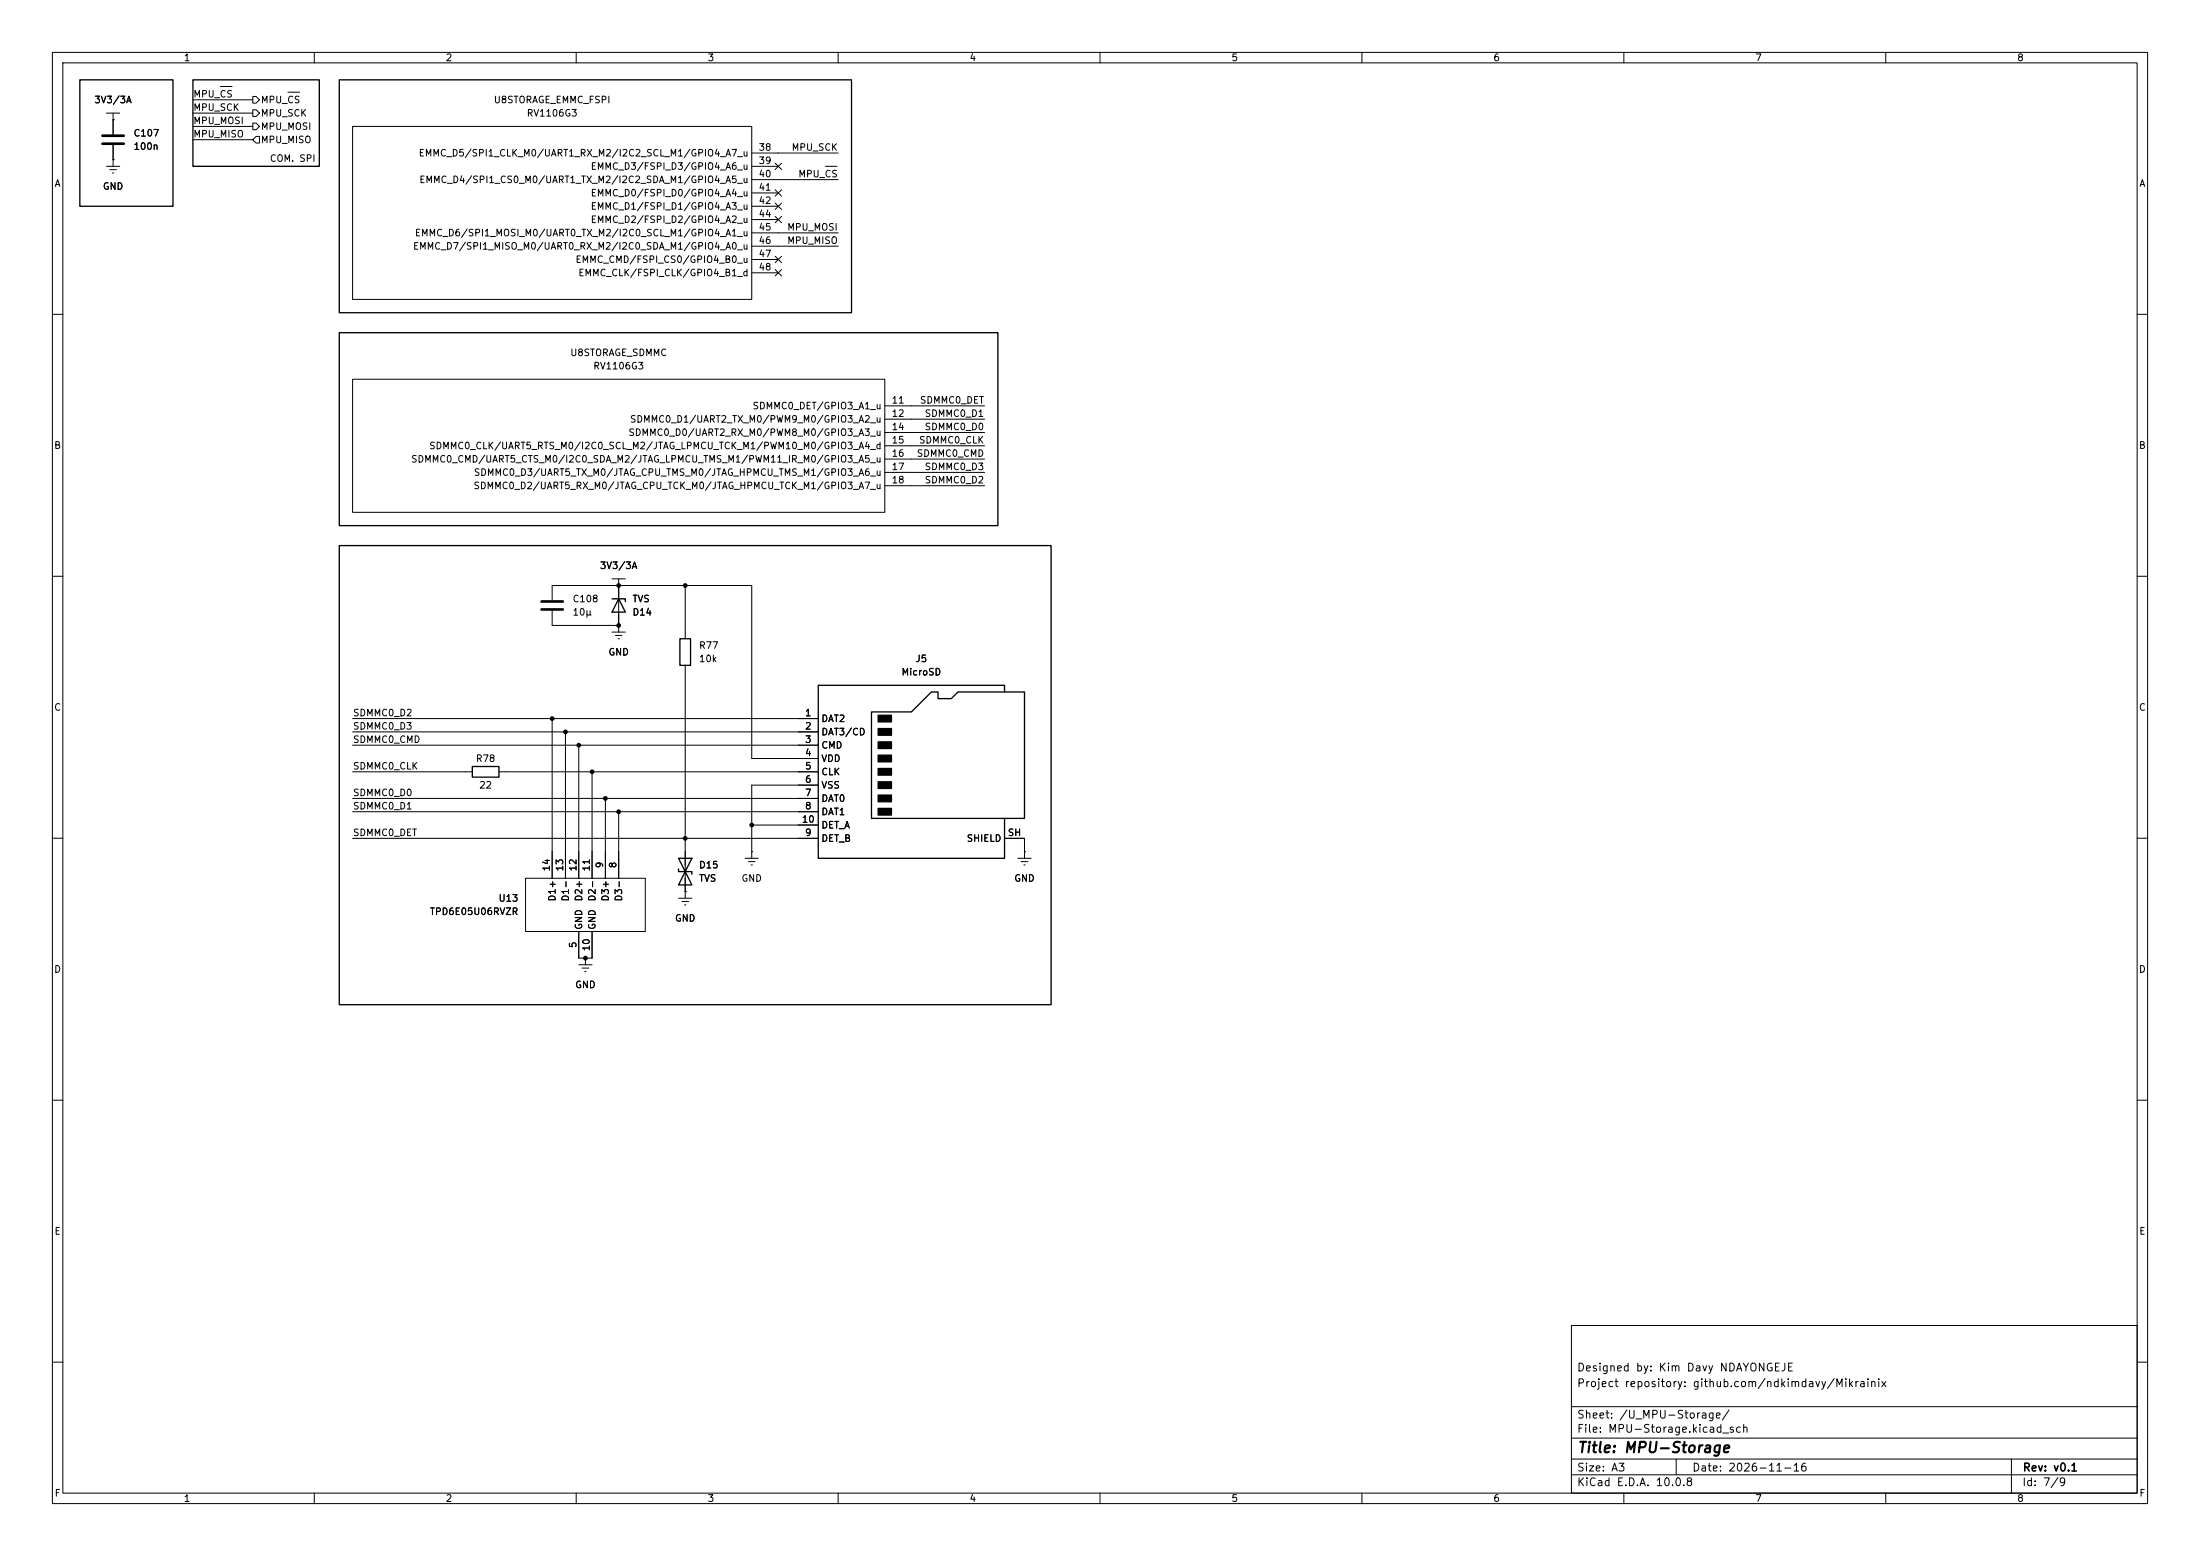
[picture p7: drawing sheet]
<svg xmlns="http://www.w3.org/2000/svg" width="420mm" height="297mm" viewBox="0 0 420 297" stroke-linecap="round" stroke-linejoin="round" font-family="sans-serif">
<g fill="none" stroke="#000" stroke-width=".19">
<path d="M10 10h400v277h-400zM12 12h396v273h-396zM36.8 19.1h11.5M42.1 16.5h2.2M48.3 18.4h.6l.6 .7-.6 .6h-.6zM55 17.6h2.2M60 10v2M110 10v2M160 10v2M210 10v2M260 10v2M310 10v2"/>
<path d="M360 10v2M20.3 31.8h2.6M20.3 21.6h2.6M21 32.4h1.2M21.5 33h.2M21.6 30.5h.1M21.6 22.9h.1M21.6 21.6v4.1M21.6 27.7v4.1M36.8 21.6h11.5M36.8 26.7h11.5M36.8 24.1h11.5"/>
<path d="M48.3 23.5h.6l.6 .6-.6 .7h-.6zM48.3 21h.6l.6 .6-.6 .6h-.6zM48.9 26h.6v1.3h-.6l-.6-.6zM67.3 24.1h76.2v33.1h-76.2zM143.5 31.8h5.1M143.5 29.2h16.5M143.5 34.3h16.5M143.5 36.8h5.1M143.5 39.4h5.1M148 38.8l1.2 1.2M148 36.2l1.2 1.2M148 31.1l1.2 1.3"/>
<path d="M149.2 38.8l-1.2 1.2M149.2 36.2l-1.2 1.2M149.2 31.1l-1.2 1.3M157.6 31.7h2.2M143.5 41.9h5.1M143.5 44.5h16.5M143.5 47h16.5M143.5 49.5h5.1M143.5 52.1h5.1M148 48.9l1.2 1.2M148 41.3l1.2 1.2M148 51.5l1.2 1.2"/>
<path d="M149.2 48.9l-1.2 1.2M149.2 41.3l-1.2 1.2M149.2 51.5l-1.2 1.2M10 60h2M67.3 72.4h101.6v25.4h-101.6zM168.9 77.5h19.1M408 60h2M168.9 80h19.1M168.9 82.6h19.1M168.9 85.1h19.1M168.9 87.6h19.1M168.9 90.2h19.1"/>
<path d="M168.9 92.7h19.1M10 110h2M105.4 114.6v-2.8h38.1v33h12.7M105.4 116.6v2.8h12.7M116.8 110.5h2.6M118.1 111.8h.1M118.1 119.4h.1M118.1 110.5v10.2M130.8 111.8v10.1M408 110h2M67.3 137.2h88.9M67.3 139.7h88.9"/>
<path d="M105.4 137.2v30.4M107.9 139.7v27.9M116.8 120.7h2.6M117.5 121.3h1.2M118 121.9h.2M130.8 127v44.5M10 160h2M67.3 147.3h22.9M67.3 142.2h88.9M67.3 152.4h88.9M67.3 154.9h88.9M95.2 147.3h61"/>
<path d="M110.5 142.2v25.4M113 147.3v20.3M115.6 152.4v15.2M118.1 154.9v12.7M143.5 157.5h12.7M156.2 149.9h-12.7v13.9M408 160h2M67.3 160h88.9M100.3 167.6h22.9v10.2h-22.9zM110.5 177.8v5.1h2.5v-5.1M129.5 171.5h2.6M130.2 172.1h1.2"/>
<path d="M130.7 172.7h.2M130.8 170.2h.1M142.2 163.8h2.6M142.9 164.5h1.2M143.4 165.1h.2M143.5 162.6h.1M191.8 160h3.8v3.8M194.3 163.8h2.5M194.9 164.5h1.3M195.5 165.1h.2M195.6 162.6h.1M110.5 184.2h2.5"/>
<path d="M111.1 184.8h1.3M111.6 185.4h.3M111.8 182.9h.1M111.8 182.9v1.3M10 210h2M408 210h2M300 253h108v32h-108zM10 260h2M300 278.5h108M300 274.5h108M300 268.5h108M320 278.5v3"/>
<path d="M384 278.5v6.5M408 260h2M60 285v2M110 285v2M160 285v2M210 285v2M260 285v2M300 281.5h108M310 285v2M360 285v2"/>
</g>
<g fill="none" stroke="#000" stroke-width=".25">
<path d="M15.2 15.2h17.8v24.2h-17.8zM36.8 15.2h24.2v16.6h-24.2zM64.8 15.2h97.8v44.5h-97.8zM64.8 63.5h125.7v36.8h-125.7zM64.8 104.1h135.9v87.7h-135.9zM116.8 114.3h2.6v.5M118.1 114.3l1.3 2.5h-2.6zM129.8 121.9h2v5.1h-2zM166.4 135.9h7.6l3.8-3.8h1.3v1.3h2.5l1.3-1.3h12.7v24.1h-29.2zM191.8 132.1v-1.3h-35.6v33h35.6v-7.6M90.2 146.3h5v2h-5zM129.5 163.8l2.6 5.1h-2.6l2.6-5.1z"/>
<path d="M129.5 165.9v.5h2.6v.5"/>
</g>
<path d="M19.6 25.9h4M19.6 27.4h4M103.4 114.8h4M103.4 116.3h4" fill="none" stroke="#000" stroke-width=".51"/>
<path d="M167.6 136.5h2.6v1.3h-2.6zM167.6 139.1h2.6v1.2h-2.6zM167.6 141.6h2.6v1.3h-2.6zM167.6 144.1h2.6v1.3h-2.6zM167.6 146.7h2.6v1.3h-2.6zM167.6 149.2h2.6v1.3h-2.6zM167.6 151.8h2.6v1.2h-2.6zM167.6 154.3h2.6v1.3h-2.6z" fill="#000" stroke="#000" stroke-width=".25"/>
<g fill="#000">
<circle cx="118.1" cy="119.4" r=".46"/>
<circle cx="118.1" cy="111.8" r=".46"/>
<circle cx="130.8" cy="111.8" r=".46"/>
<circle cx="105.4" cy="137.2" r=".46"/>
<circle cx="107.9" cy="139.7" r=".46"/>
<circle cx="110.5" cy="142.2" r=".46"/>
<circle cx="113" cy="147.3" r=".46"/>
<circle cx="115.6" cy="152.4" r=".46"/>
<circle cx="118.1" cy="154.9" r=".46"/>
<circle cx="143.5" cy="157.5" r=".46"/>
<circle cx="130.8" cy="160" r=".46"/>
<circle cx="111.8" cy="182.9" r=".46"/>
</g>
<text font-size="2" x="301" y="277.8">Title: MPU-Storage</text>
<g font-size="1.5">
<text x="300.9" y="262.1">Designed by: Kim Davy NDAYONGEJE</text>
<text x="300.9" y="265.1">Project repository: github.com/ndkimdavy/Mikrainix</text>
<text x="300.9" y="273.8">File: MPU-Storage.kicad_sch</text>
<text x="300.9" y="271.1">Sheet: /U_MPU-Storage/</text>
<text x="300.9" y="281.2">Size: A3</text>
<text x="322.9" y="281.2">Date: 2026-11-16</text>
<text x="386" y="281.2">Rev: v0.1</text>
<text x="300.9" y="284">KiCad E.D.A. 10.0.8</text>
<text x="385.9" y="284">Id: 7/9</text>
</g>
<g font-size="1.3">
<text x="35" y="12">1</text>
<text x="85" y="12">2</text>
<text x="135" y="12">3</text>
<text x="185" y="12">4</text>
<text x="235" y="12">5</text>
<text x="285" y="12">6</text>
<text x="335" y="12">7</text>
<text x="385" y="12">8</text>
<text x="17.9" y="20">3V3/3A</text>
<text x="36.8" y="21.5">MPU_SCK</text>
<text x="36.8" y="18.9">MPU_CS</text>
<text x="49.7" y="22.6">MPU_SCK</text>
<text x="49.7" y="20">MPU_CS</text>
<text x="94.2" y="20">U8STORAGE_EMMC_FSPI</text>
<text x="100.4" y="22.6">RV1106G3</text>
<text x="25.4" y="26.4">C107</text>
<text x="25.4" y="28.9">100n</text>
<text x="36.8" y="26.5">MPU_MISO</text>
<text x="36.8" y="24">MPU_MOSI</text>
<text x="49.7" y="27.6">MPU_MISO</text>
<text x="49.7" y="25.1">MPU_MOSI</text>
<text x="144.7" y="29.1">38</text>
<text x="151" y="29.1">MPU_SCK</text>
<text x="10.3" y="36">A</text>
<text x="51.4" y="31.2">COM. SPI</text>
<text x="79.8" y="30.2">EMMC_D5/SPI1_CLK_M0/UART1_RX_M2/I2C2_SCL_M1/GPIO4_A7_u</text>
<text x="79.9" y="35.3">EMMC_D4/SPI1_CS0_M0/UART1_TX_M2/I2C2_SDA_M1/GPIO4_A5_u</text>
<text x="112.7" y="32.7">EMMC_D3/FSPI_D3/GPIO4_A6_u</text>
<text x="144.7" y="31.6">39</text>
<text x="144.7" y="34.2">40</text>
<text x="152.3" y="34.2">MPU_CS</text>
<text x="408.3" y="36">A</text>
<text x="19.5" y="36.5">GND</text>
<text x="112.7" y="37.8">EMMC_D0/FSPI_D0/GPIO4_A4_u</text>
<text x="112.7" y="40.3">EMMC_D1/FSPI_D1/GPIO4_A3_u</text>
<text x="144.7" y="36.7">41</text>
<text x="144.7" y="39.2">42</text>
<text x="144.7" y="41.8">44</text>
<text x="78.7" y="48">EMMC_D7/SPI1_MISO_M0/UART0_RX_M2/I2C0_SDA_M1/GPIO4_A0_u</text>
<text x="79.1" y="45.4">EMMC_D6/SPI1_MOSI_M0/UART0_TX_M2/I2C0_SCL_M1/GPIO4_A1_u</text>
<text x="112.7" y="42.9">EMMC_D2/FSPI_D2/GPIO4_A2_u</text>
<text x="144.7" y="44.3">45</text>
<text x="144.7" y="46.9">46</text>
<text x="150.2" y="46.9">MPU_MISO</text>
<text x="150.2" y="44.3">MPU_MOSI</text>
<text x="109.8" y="50.5">EMMC_CMD/FSPI_CS0/GPIO4_B0_u</text>
<text x="110.3" y="53">EMMC_CLK/FSPI_CLK/GPIO4_B1_d</text>
<text x="144.7" y="49.4">47</text>
<text x="144.7" y="51.9">48</text>
<text x="108.8" y="68.3">U8STORAGE_SDMMC</text>
<text x="113.1" y="70.8">RV1106G3</text>
<text x="170.1" y="77.3">11</text>
<text x="175.5" y="77.3">SDMMC0_DET</text>
<text x="119.9" y="83.5">SDMMC0_D0/UART2_RX_M0/PWM8_M0/GPIO3_A3_u</text>
<text x="120.2" y="81">SDMMC0_D1/UART2_TX_M0/PWM9_M0/GPIO3_A2_u</text>
<text x="143.6" y="78.4">SDMMC0_DET/GPIO3_A1_u</text>
<text x="170.1" y="79.9">12</text>
<text x="170.1" y="82.4">14</text>
<text x="176.4" y="79.9">SDMMC0_D1</text>
<text x="176.4" y="82.4">SDMMC0_D0</text>
<text x="10.2" y="86">B</text>
<text x="78.4" y="88.6">SDMMC0_CMD/UART5_CTS_M0/I2C0_SDA_M2/JTAG_LPMCU_TMS_M1/PWM11_IR_M0/GPIO3_A5_u</text>
<text x="81.8" y="86.1">SDMMC0_CLK/UART5_RTS_M0/I2C0_SCL_M2/JTAG_LPMCU_TCK_M1/PWM10_M0/GPIO3_A4_d</text>
<text x="170.1" y="85">15</text>
<text x="170.1" y="87.5">16</text>
<text x="174.9" y="87.5">SDMMC0_CMD</text>
<text x="175.3" y="85">SDMMC0_CLK</text>
<text x="408.2" y="86">B</text>
<text x="90.3" y="93.7">SDMMC0_D2/UART5_RX_M0/JTAG_CPU_TCK_M0/JTAG_HPMCU_TCK_M1/GPIO3_A7_u</text>
<text x="90.3" y="91.1">SDMMC0_D3/UART5_TX_M0/JTAG_CPU_TMS_M0/JTAG_HPMCU_TMS_M1/GPIO3_A6_u</text>
<text x="170.1" y="90">17</text>
<text x="170.1" y="92.6">18</text>
<text x="176.4" y="90">SDMMC0_D3</text>
<text x="176.4" y="92.6">SDMMC0_D2</text>
<text x="114.4" y="108.9">3V3/3A</text>
<text x="109.2" y="115.3">C108</text>
<text x="109.2" y="117.8">10µ</text>
<text x="120.6" y="117.8">D14</text>
<text x="120.6" y="115.3">TVS</text>
<text x="116" y="125.4">GND</text>
<text x="133.3" y="124.2">R77</text>
<text x="133.3" y="126.7">10k</text>
<text x="172" y="129.2">MicroSD</text>
<text x="174.7" y="126.7">J5</text>
<text x="10.2" y="136">C</text>
<text x="67.3" y="137">SDMMC0_D2</text>
<text x="153.6" y="137">1</text>
<text x="408.2" y="136">C</text>
<text x="67.3" y="142.1">SDMMC0_CMD</text>
<text x="67.3" y="139.6">SDMMC0_D3</text>
<text x="153.6" y="139.6">2</text>
<text x="153.6" y="142.1">3</text>
<text x="156.7" y="138.1">DAT2</text>
<text x="156.7" y="140.7">DAT3/CD</text>
<text x="156.7" y="143.2">CMD</text>
<text x="67.3" y="147.2">SDMMC0_CLK</text>
<text x="90.7" y="145.7">R78</text>
<text x="153.6" y="144.6">4</text>
<text x="153.6" y="147.2">5</text>
<text x="153.6" y="149.7">6</text>
<text x="156.7" y="145.7">VDD</text>
<text x="156.7" y="148.3">CLK</text>
<text x="67.3" y="154.8">SDMMC0_D1</text>
<text x="67.3" y="152.3">SDMMC0_D0</text>
<text x="91.4" y="150.8">22</text>
<text x="153.6" y="152.3">7</text>
<text x="153.6" y="154.8">8</text>
<text x="156.7" y="150.8">VSS</text>
<text x="156.7" y="153.4">DAT0</text>
<text x="156.7" y="155.9">DAT1</text>
<text x="67.3" y="159.9">SDMMC0_DET</text>
<text x="153" y="157.3">10</text>
<text x="153.6" y="159.9">9</text>
<text x="156.7" y="161">DET_B</text>
<text x="156.7" y="158.4">DET_A</text>
<text x="184.4" y="161">SHIELD</text>
<text x="192.3" y="159.9">SH</text>
<text x="105.3" y="166.4" transform="rotate(-90 105.3 166.4)">14</text>
<text x="107.8" y="166.4" transform="rotate(-90 107.8 166.4)">13</text>
<text x="110.4" y="166.4" transform="rotate(-90 110.4 166.4)">12</text>
<text x="112.9" y="166.4" transform="rotate(-90 112.9 166.4)">11</text>
<text x="115.4" y="165.8" transform="rotate(-90 115.4 165.8)">9</text>
<text x="118" y="165.8" transform="rotate(-90 118 165.8)">8</text>
<text x="133.3" y="166.1">D15</text>
<text x="95.1" y="172.4">U13</text>
<text x="106.4" y="172.2" transform="rotate(-90 106.4 172.2)">D1+</text>
<text x="108.9" y="172.2" transform="rotate(-90 108.9 172.2)">D1-</text>
<text x="111.5" y="172.2" transform="rotate(-90 111.5 172.2)">D2+</text>
<text x="114" y="172.2" transform="rotate(-90 114 172.2)">D2-</text>
<text x="116.5" y="172.2" transform="rotate(-90 116.5 172.2)">D3+</text>
<text x="119.1" y="172.2" transform="rotate(-90 119.1 172.2)">D3-</text>
<text x="133.3" y="168.6">TVS</text>
<text x="141.4" y="168.6">GND</text>
<text x="193.5" y="168.6">GND</text>
<text x="81.9" y="175">TPD6E05U06RVZR</text>
<text x="111.5" y="177.6" transform="rotate(-90 111.5 177.6)">GND</text>
<text x="114" y="177.6" transform="rotate(-90 114 177.6)">GND</text>
<text x="128.7" y="176.2">GND</text>
<text x="10.2" y="186">D</text>
<text x="110.4" y="181.1" transform="rotate(-90 110.4 181.1)">5</text>
<text x="112.9" y="181.7" transform="rotate(-90 112.9 181.7)">10</text>
<text x="408.2" y="186">D</text>
<text x="109.7" y="188.9">GND</text>
<text x="10.3" y="236">E</text>
<text x="408.3" y="236">E</text>
<text x="10.3" y="286">F</text>
<text x="35" y="287">1</text>
<text x="85" y="287">2</text>
<text x="135" y="287">3</text>
<text x="185" y="287">4</text>
<text x="235" y="287">5</text>
<text x="285" y="287">6</text>
<text x="335" y="287">7</text>
<text x="385" y="287">8</text>
<text x="408.3" y="286">F</text>
</g>
</svg>
